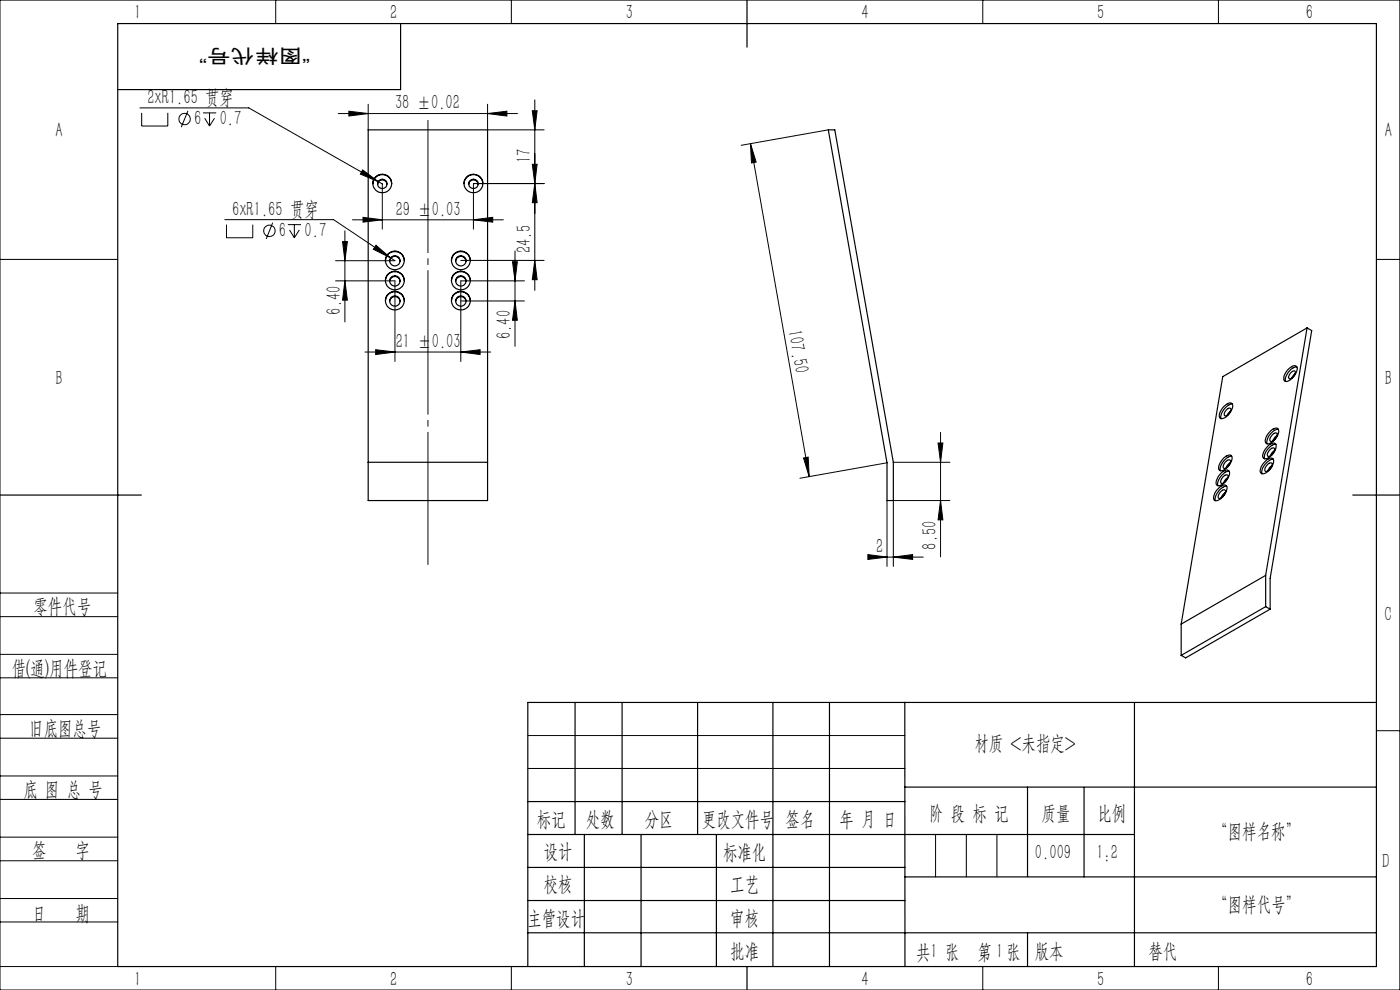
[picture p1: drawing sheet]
<svg xmlns="http://www.w3.org/2000/svg" width="297mm" height="210mm" viewBox="0 0 297 210" stroke-linecap="round" stroke-linejoin="round" font-family="sans-serif">
<g fill="none" stroke="#000" stroke-width=".21">
<path d="M0 0h297v210h-297zM58.5 0v5M108.5 0v5M208.5 0v5M258.5 0v5M29.7 22.9h23.1l27.4 15.6M30.1 23.9v2.8h5.5v-2.8M39.9 23.5l-1.4 3.5M43.1 23.9h2.8M43.4 25.1l1 1.6M44.4 23.9v2.8M45.5 25.1l-1.1 1.6"/>
<path d="M71.8 24.1h38M74 23.6l4.1 .5-4.1 .5zM76.9 36l3.3 2.5-3.8-1.6zM78.1 22.1v5.4M80.2 38.5l.9 .5v9.6M100.4 39v9.6M100.4 38.9h15M103.4 24.1l4.1-.5v1zM103.4 22.1v5.4h12M112.9 23.5h1l-.4 4zM112.9 34.8h1l-.4 4.1zM113.5 21.2v40.4"/>
<path d="M113.5 38.9l.4 4.1h-1zM159.2 30.5l1.2 3.9-1 .2zM159.2 30.5l12.5 70.6M175.7 27.5l-18.5 3.3M0 55h25M47.7 46.6h23.1l12.1 8.1M48 47.7v2.7h5.6v-2.7M57.9 47.2l-1.4 3.5M61.1 47.7h2.8M61.4 48.8l1 1.6M62.4 47.7v2.7M63.5 48.8l-1.1 1.6"/>
<path d="M71.2 59.6h12.6v17.1M72.7 51.3h1l-.5 4zM73.2 59.6l.5 4.1h-1zM73.2 49v19.3M74.8 46.6h32M77 46.1l4.1 .5-4.1 .5zM79.8 52l3.1 2.7-3.7-1.8zM82.9 54.7l.9 .6h-12.6M97.8 55.2h17.6M100.4 46.6l4.1-.5v1zM108.7 55.5h1l-.4 4.1zM109.3 53.2v20.3"/>
<path d="M111.3 59.6h-13.5v17.1M113.5 55.2l.4 4.1h-1zM292 55h5M77.4 74.7h26.7M79.7 74.2l4.1 .5-4.1 .5zM97.8 74.7l4-.5v1zM97.8 63.8h13.5M109.3 63.8l.4 4.1h-1zM170.5 97.1l.9-.1 .3 4.1zM188.2 98.2l-18.5 3.3M189.5 98.1h12M199 94h1l-.5 4.1z"/>
<path d="M199.5 91.7v26.4M184.1 117.6l4.1 .6-4.1 .5zM184.4 118.2h11.5M188.2 106.2v13.9M189.5 118.2l4.1-.6v1.1zM199.5 106.2l.5 4.1h-1zM201.5 106.2h-12v13.9M0 138.8h25M0 125.8h25M0 130.8h25M0 143.8h25M0 156.6h25"/>
<path d="M0 151.6h25M112 156h80M292 155h5M0 169.6h25M0 164.6h25M0 177.6h25M112 163h80M198.5 177v9M205 177v9M211.5 177v9M0 182.6h25M0 190.6h25"/>
<path d="M0 195.6h25M0 205h25M58.5 205v5M108.5 205v5M208.5 205v5M258.5 205v5"/>
<circle cx="39.1" cy="25.3" r="1.21"/>
<circle cx="57.2" cy="49" r="1.21"/>
</g>
<path d="M90.8 25.5v94.2" fill="none" stroke="#000" stroke-width=".21" stroke-dasharray="30.5 1.3 1.3 1.3" stroke-dashoffset="2.4"/>
<g fill="none" stroke="#000" stroke-width=".25">
<path d="M25 5h267v200h-267zM85 5v14h-60M158.5 0v10M78.1 27.5h25.3v78.7h-25.3zM79.1 39a2.01 2.01 0 0 1 2-2 2.01 2.01 0 0 1 2 2M80.1 39.1a.99 .99 0 0 1 1-.9 .99 .99 0 0 1 1 .9M98.4 39a2.01 2.01 0 0 1 2-2 2.01 2.01 0 0 1 2 2M99.4 39.1a.99 .99 0 0 1 1-.9 .99 .99 0 0 1 1 .9M175.7 27.5h1.4l12.4 70.6v8.1h-1.3v-8zM81.8 59.5a2 2 0 0 1 2-1.9 2 2 0 0 1 2 1.9M81.8 55.3a2 2 0 0 1 2-1.9 2 2 0 0 1 2 1.9M82.7 59.7a1.11 1.11 0 0 1 1.1-1 1.11 1.11 0 0 1 1.1 1"/>
<path d="M82.7 55.4a1.11 1.11 0 0 1 1.1-1 1.11 1.11 0 0 1 1.1 1M95.8 59.5a2 2 0 0 1 2-1.9 2 2 0 0 1 2 1.9M95.8 55.3a2 2 0 0 1 2-1.9 2 2 0 0 1 2 1.9M96.7 59.7a1.11 1.11 0 0 1 1.1-1 1.11 1.11 0 0 1 1.1 1M96.7 55.4a1.11 1.11 0 0 1 1.1-1 1.11 1.11 0 0 1 1.1 1M81.8 63.8a2 2 0 0 1 2-1.9 2 2 0 0 1 2 1.9M82.7 63.9a1.12 1.12 0 0 1 1.1-1 1.12 1.12 0 0 1 1.1 1M95.8 63.8a2 2 0 0 1 2-1.9 2 2 0 0 1 2 1.9M96.7 63.9a1.12 1.12 0 0 1 1.1-1 1.12 1.12 0 0 1 1.1 1M273.2 78.4a1.43 1.43 0 0 1 1.8-.7 2.44 2.44 0 0 1-1.2 2.8l-.3 .2a.69 .69 0 0 1-.9 .2 .69 .69 0 0 1-.2-1l.4-.9zM274 78.9l.5-.2a.75 .75 0 0 1-.2 1.2l-.2 .2a.41 .41 0 0 1-.5 .2 .41 .41 0 0 1-.2-.6zM274.7 79.3l-.7 .9"/>
<path d="M275.1 77.8a2.9 2.9 0 0 0-2.4 3.1M277.3 69.6l1 .5-8.8 52.6v6.5M277.3 69.6l-8.8 52.5M277.3 69.6l-17.9 10.3-8.8 52.5M78.1 98.1h25.3M259.5 86.3a1.48 1.48 0 0 1 1.9-.7 2.58 2.58 0 0 1-1.3 2.8l-.5 .3a.64 .64 0 0 1-.9-.1 .64 .64 0 0 1 0-.8zM259.6 97.1l.9-.5a.64 .64 0 0 1 .8 .1 .64 .64 0 0 1 0 .8 3.2 3.2 0 0 1-2.3 2.4 .95 .95 0 0 1-.2-1.6zM260 98l.2-.2a.48 .48 0 0 1 .8-.2 .48 .48 0 0 1-.1 .8 1.23 1.23 0 0 1-1.3 .9l-.1-.5zM260.2 87l.1-.2a.42 .42 0 0 1 .6-.2 .42 .42 0 0 1 .2 .6 1.09 1.09 0 0 1-1.3 .9v-.5zM260.8 100a2.99 2.99 0 0 0-2.4 3M261 98.1l-.5 .4-.4 .8M261.1 87.2l-.8 .9"/>
<path d="M261.3 96.8a2.99 2.99 0 0 0-2.4 3.1M261.4 85.7a3 3 0 0 0-2.4 3.1M268.5 97.8a1.04 1.04 0 0 1 1.7-.3 3 3 0 0 1-2.4 3h-.1a1.3 1.3 0 0 1 .1-1.9zM268.9 98.6l.1-.2a.48 .48 0 0 1 .8-.2 .48 .48 0 0 1-.1 .8 1.31 1.31 0 0 1-1.3 1l-.1-.5zM269 94.6a1.06 1.06 0 0 1 1.7-.3 3 3 0 0 1-2.3 3h-.2a1.3 1.3 0 0 1 .1-1.9zM269.4 95.4l.2-.2a.48 .48 0 0 1 .7-.1 .48 .48 0 0 1 0 .7 1.22 1.22 0 0 1-1.3 1l-.1-.5zM269.6 91.4a1.06 1.06 0 0 1 1.6-.3 3 3 0 0 1-2.3 3 .97 .97 0 0 1-.2-1.5zM269.8 98.7l-.5 .5-.3 .7M269.9 92.2l.2-.1a.49 .49 0 0 1 .7-.2 .49 .49 0 0 1 0 .8 1.28 1.28 0 0 1-1.3 .9l-.1-.5zM270.1 97.4a2.99 2.99 0 0 0-2.4 3.1M270.4 95.6l-.5 .4-.4 .7M270.7 94.3a2.97 2.97 0 0 0-2.4 3"/>
<path d="M270.9 92.4l-.5 .4-.4 .7M271.2 91.1a2.9 2.9 0 0 0-2.4 3M0 105h30M258.3 103.7a1.52 1.52 0 0 1 1.8-.7 2.32 2.32 0 0 1-.9 2.6l-.6 .4a.69 .69 0 0 1-.9 .1 .69 .69 0 0 1-.2-.9l.4-.9zM258.9 104.3l.4-.3 .5-.1a1.2 1.2 0 0 1-.6 1.6l-.6 .2a.98 .98 0 0 1 .3-1.4zM259.1 100.3a1.06 1.06 0 0 1 1.7-.3 3 3 0 0 1-2.4 3 .95 .95 0 0 1-.1-1.5zM259.5 101.1l.4-.3 .4-.1a1.2 1.2 0 0 1-.6 1.7 .43 .43 0 0 1-.7 .1 .43 .43 0 0 1 0-.7zM260 104.4l-.5 .5-.5 .7M260.2 103.1a2.99 2.99 0 0 0-2.4 3.1M260.5 101.3l-.5 .4-.4 .7M287 105h10M250.6 132.4v6.6"/>
<path d="M268.5 128.7l-17.9 10.3M268.5 128.7l1 .5M268.5 122.1l-17.9 10.3M268.5 122.1v6.6M269.5 129.2l-18 10.4-.9-.6M122 149v28M132 149v28M148 149v28M164 149v56M176 149v56M191.9 149l.1 56M240.7 149v56"/>
<path d="M292 149h-180v56M112 177h128.7M112 170h80M124 177v28M136 177v28M152 177v28M191.9 167h100.1M218 167v18.9M230 167v19M112 197.9h180M112 184h80M112 191h80"/>
<path d="M192 186h100M218 197.9v7.1M158.5 205v5"/>
<circle cx="81.1" cy="38.9" r="1.98"/>
<circle cx="81.1" cy="39" r="1"/>
<circle cx="100.4" cy="38.9" r="1.98"/>
<circle cx="100.4" cy="39" r="1"/>
<circle cx="83.8" cy="55.3" r="1.99"/>
<circle cx="83.8" cy="59.5" r="1.99"/>
<circle cx="83.8" cy="55.3" r="1.08"/>
<circle cx="83.8" cy="59.6" r="1.08"/>
<circle cx="97.8" cy="59.6" r="1.09"/>
<circle cx="97.8" cy="55.3" r="1.09"/>
<circle cx="97.8" cy="55.3" r="1.99"/>
<circle cx="97.8" cy="59.5" r="1.99"/>
<circle cx="83.8" cy="63.8" r="1.99"/>
<circle cx="83.8" cy="63.9" r="1.08"/>
<circle cx="97.8" cy="63.9" r="1.09"/>
<circle cx="97.8" cy="63.8" r="1.99"/>
</g>
<g fill="#000">
<path d="M159.2 30.5l1.2 3.9-1 .2zM170.5 97.1l.9-.1 .3 4.1z"/>
<path d="M72.7 51.3h1l-.5 4zM73.2 59.6l.5 4.1h-1z"/>
<path d="M77 46.1l4.1 .5-4.1 .5zM100.4 46.6l4.1-.5v1zM79.7 74.2l4.1 .5-4.1 .5zM97.8 74.7l4-.5v1zM74 23.6l4.1 .5-4.1 .5zM103.4 24.1l4.1-.5v1zM76.9 36l-.5 .9 3.8 1.6zM79.8 52l-.6 .9 3.7 1.8zM184.1 117.6l4.1 .6-4.1 .5zM189.5 118.2l4.1-.6v1.1z"/>
<path d="M108.7 55.5h1l-.4 4.1zM109.3 63.8l.4 4.1h-1zM112.9 23.5h1l-.4 4zM113.5 38.9l.4 4.1h-1zM112.9 34.8h1l-.4 4.1zM113.5 55.2l.4 4.1h-1z"/>
<path d="M199.5 106.2l.5 4.1h-1zM199 94h1l-.5 4.1z"/>
</g>
<g font-size="4.4">
<text x="28.5" y="4.1">1</text>
<text x="82.7" y="4.1">2</text>
<text x="132.7" y="4.1">3</text>
<text x="182.7" y="4.1">4</text>
<text x="232.7" y="4.1">5</text>
<text x="277" y="4.1">6</text>
<text x="31.3" y="22">2xR1.65 贯穿</text>
<text x="83.8" y="23.2">38 ±0.02</text>
<text x="11.7" y="29.1">A</text>
<text x="41.2" y="26.5">6</text>
<text x="46.6" y="26.5">0.7</text>
<text x="293.8" y="29.1">A</text>
<text x="112.6" y="34.6" transform="rotate(-90 112.6 34.6)">17</text>
<text x="49.3" y="45.7">6xR1.65 贯穿</text>
<text x="83.9" y="45.7">29 ±0.03</text>
<text x="59.2" y="50.3">6</text>
<text x="64.6" y="50.3">0.7</text>
<text x="112.6" y="53.8" transform="rotate(-90 112.6 53.8)">24.5</text>
<text x="72.3" y="66.7" transform="rotate(-90 72.3 66.7)">6.40</text>
<text x="108.4" y="71.9" transform="rotate(-90 108.4 71.9)">6.40</text>
<text x="167.1" y="70.3" transform="rotate(80 167.1 70.3)">107.50</text>
<text x="83.9" y="73.8">21 ±0.03</text>
<text x="11.7" y="81.6">B</text>
<text x="293.8" y="81.6">B</text>
<text x="185.9" y="117.3">2</text>
<text x="198.7" y="116.6" transform="rotate(-90 198.7 116.6)">8.50</text>
<text x="7.1" y="130.1">零件代号</text>
<text x="293.7" y="131.6">C</text>
<text x="2.5" y="143.2">借(通)用件登记</text>
<text x="6.2" y="155.8">旧底图总号</text>
<text x="206.7" y="159.1">材质 &lt;未指定&gt;</text>
<text x="5" y="168.9">底 图 总 号</text>
<text x="197.1" y="173.8">阶 段 标 记</text>
<text x="221" y="173.8">质量</text>
<text x="232.8" y="173.8">比例</text>
<text x="113.9" y="175.2">标记</text>
<text x="124.3" y="175.2">处数</text>
<text x="136.8" y="175.2">分区</text>
<text x="148.9" y="175.2">更改文件号</text>
<text x="166.7" y="175.2">签名</text>
<text x="178.1" y="175.2">年 月 日</text>
<text x="257.4" y="177.8">“图样名称”</text>
<text x="6.8" y="181.9">签</text>
<text x="16" y="181.9">字</text>
<text x="115.3" y="182.1">设计</text>
<text x="153.4" y="182.2">标准化</text>
<text x="219.6" y="182.1">0.009</text>
<text x="232.6" y="182.1">1:2</text>
<text x="293.2" y="184.1">D</text>
<text x="115.3" y="189">校核</text>
<text x="154.9" y="189">工艺</text>
<text x="6.8" y="195.2">日</text>
<text x="16" y="195.2">期</text>
<text x="111.9" y="196.2">主管设计</text>
<text x="154.9" y="196.2">审核</text>
<text x="257.4" y="193.2">“图样代号”</text>
<text x="154.9" y="203.1">批准</text>
<text x="194.4" y="203.4">共 张</text>
<text x="197.4" y="203.1">1</text>
<text x="207.4" y="203.4">第 张</text>
<text x="211.3" y="203.1">1</text>
<text x="219.5" y="203.1">版本</text>
<text x="243.6" y="203.1">替代</text>
<text x="28.5" y="209.1">1</text>
<text x="82.7" y="209.1">2</text>
<text x="132.7" y="209.1">3</text>
<text x="182.7" y="209.1">4</text>
<text x="232.7" y="209.1">5</text>
<text x="277" y="209.1">6</text>
</g>
<text font-size="4.1" x="65.8" y="10.4" transform="rotate(-180 65.8 10.4)">“图样代号”</text>
</svg>
